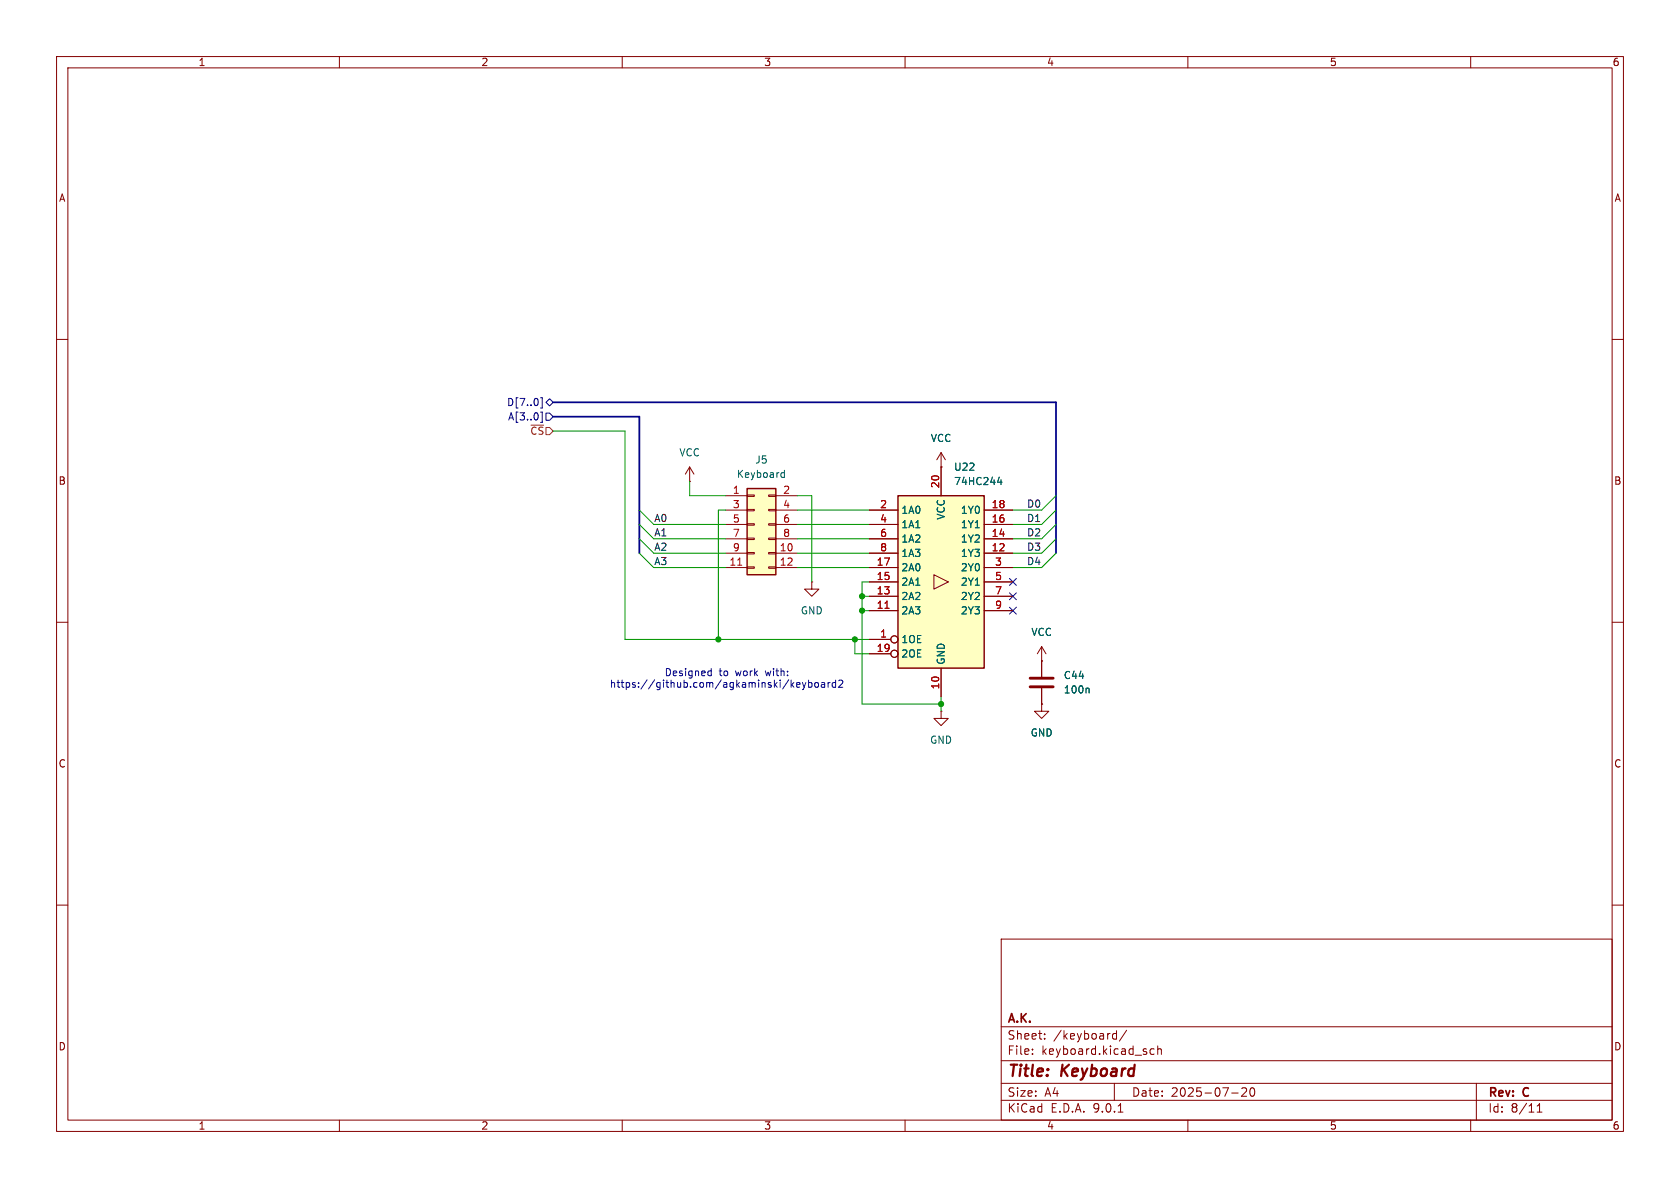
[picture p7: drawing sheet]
<svg xmlns="http://www.w3.org/2000/svg" width="297mm" height="210mm" viewBox="0 0 297 210" stroke-linecap="round" stroke-linejoin="round" font-family="sans-serif">
<g fill="none" stroke="#840000" stroke-width=".18">
<path d="M10 10h277v190h-277zM12 12h273v186h-273zM60 10v2M110 10v2M160 10v2M210 10v2M260 10v2M10 60h2M285 60h2M166.4 82.6h.1M166.4 80l-.8 1.3M166.4 80l.7 1.3"/>
<path d="M166.4 80v2.6M10 110h2M285 110h2M10 160h2M177 166h108v32h-108zM285 160h2M60 198v2M110 198v2M160 198v2M177 194.5h108M177 191.5h108M177 187.5h108"/>
<path d="M177 181.5h108M182.5 186.3v.1M182.5 185.5v.1M184.7 183.6v.1M184.7 182.8v.1M196.7 183.6l.3 .1 .4-.1M197 191.5v3M197.4 182.2v1.5M197.4 182.8l-.4-.1-.3 .1M197.7 196.6h.8M199.2 182.1l-1.3 2M204 185.5l-.4-.1-.3 .3v.4l.2 .2h.5"/>
<path d="M204.7 185.5l.2-.1 .3 .1 .1 .9M204.7 184.9v1.5M210 198v2M217.7 193.2h1.2M219.5 192.4l.6-.1 .2 .1 .1 .3-.9 1.1h.9M221.1 192.4l.2-.1a.81 .81 0 0 1 .6 .6 .81 .81 0 0 1-.3 .8l-.1 .1a.81 .81 0 0 1-.4-1.4zM260 198v2M261 191.5v6.5M271.7 196.6h.9M271.7 195.5l.5-.4v1.5"/>
</g>
<path d="M132.1 86.4h5.1v15.2h-5.1z" fill="#ffffc2"/>
<path d="M132.1 86.4h5.1v15.2h-5.1z" fill="none" stroke="#840000" stroke-width=".25"/>
<g fill="none" stroke="#840000" stroke-width=".18">
<path d="M128.3 87.6h3.8M128.3 90.2h3.8M128.3 92.7h3.8M128.3 95.3h3.8M128.3 97.8h3.8M132.1 87.5h1.2v.3h-1.2zM132.1 90h1.2v.3h-1.2zM132.1 92.6h1.2v.2h-1.2zM132.1 95.1h1.2v.3h-1.2zM132.1 97.7h1.2v.2h-1.2zM135.9 87.5h1.3v.3h-1.3zM135.9 90h1.3v.3h-1.3z"/>
<path d="M135.9 92.6h1.3v.2h-1.3zM135.9 95.1h1.3v.3h-1.3zM135.9 97.7h1.3v.2h-1.3zM137.2 87.6h3.8M137.2 90.2h3.8M137.2 92.7h3.8M137.2 95.3h3.8M137.2 97.8h3.8M128.3 100.3h3.8M132.1 100.2h1.2v.3h-1.2zM135.9 100.2h1.3v.3h-1.3zM137.2 100.3h3.8"/>
<path d="M143.5 102.9v1.2h1.3l-1.3 1.3-1.3-1.3h1.3M143.5 102.9h.1M184.1 116.8h.1M184.1 114.3l-.7 1.3M184.1 114.3l.8 1.3M184.1 114.3v5.3M184.1 124.5v1.2h1.3l-1.3 1.3-1.2-1.3h1.2M184.1 124.5h.1M184.1 121.7v2.8"/>
</g>
<path d="M130.4 99.9h.7" fill="none" stroke="#a90000" stroke-width=".18"/>
<path d="M138.2 84.3h.5M138.2 83.6h.5M138.7 83.1v1.3M192.4 121.7l.1 .1v.7" fill="none" stroke="#006464" stroke-width=".18"/>
<path d="M182.1 119.9h4.1M182.1 121.4h4.1" fill="none" stroke="#840000" stroke-width=".51"/>
<path d="M158.7 87.6h15.3v30.5h-15.3z" fill="#ffffc2"/>
<g fill="none" stroke="#840000" stroke-width=".18">
<path d="M121.9 85.1h.1M121.9 82.6l-.7 1.2M121.9 82.6l.8 1.2M121.9 82.6v2.5M153.7 90.2h5M153.7 92.7h5M153.7 95.3h5M153.7 97.8h5M166.4 82.6h.1M166.4 82.6v5M174 90.2h5.1M174 92.7h5.1"/>
<path d="M174 95.3h5.1M174 97.8h5.1M153.7 100.3h5M153.7 102.9h5M153.7 105.4h5M153.7 108h5M153.7 113h3.8M153.7 115.6h3.8M165.1 101.6l2.5 1.3-2.5 1.2zM166.4 118.1v5.1M174 100.3h5.1M174 102.9h5.1"/>
<path d="M174 105.4h5.1M174 108h5.1M184.1 116.8h.1M184.1 116.8v2.8M166.4 125.7v1.3h1.2l-1.2 1.3-1.3-1.3h1.3M166.4 125.7h.1M184.1 124.5h.1M184.1 121.7v2.8"/>
<circle cx="158.1" cy="113" r=".63"/>
<circle cx="158.1" cy="115.6" r=".63"/>
</g>
<path d="M158.7 87.6h15.3v30.5h-15.3z" fill="none" stroke="#840000" stroke-width=".25"/>
<path d="M156.5 107.5h.7" fill="none" stroke="#a90000" stroke-width=".18"/>
<path d="M176.7 84.3l-.3 .9h.7M177 84.8v.9M192.4 121.7l.1 .1v.7" fill="none" stroke="#006464" stroke-width=".18"/>
<path d="M95.6 72.8h.3v1.9h-.3M95.6 70.3h.3v1.8h-.3M96.5 73h.7l.6 .7-.6 .6h-.7zM96.5 71.1l.7-.6 .6 .6-.6 .7zM178.5 107.3l1.2 1.3M178.5 102.3l1.2 1.2M178.5 104.8l1.2 1.2M179.7 107.3l-1.2 1.3M179.7 102.3l-1.2 1.2M179.7 104.8l-1.2 1.2" fill="none" stroke="#000084" stroke-width=".18"/>
<path d="M97.8 73.7h15.2v24.1M97.8 71.1h88.9v26.7" fill="none" stroke="#000084" stroke-width=".3"/>
<g fill="none" stroke="#009600" stroke-width=".18">
<path d="M97.8 76.2h12.7v36.8h43.2M113 95.3l2.6 2.5h12.7M113 92.7l2.6 2.6h12.7M113 90.2l2.6 2.5h12.7M113 97.8l2.6 2.5h12.7M121.9 85.1v2.5h6.4M128.3 90.2h-1.3v22.8M141 97.8h12.7M141 87.6h2.5v15.3M141 95.3h12.7M141 90.2h12.7M141 92.7h12.7"/>
<path d="M186.7 95.3l-2.6 2.5h-5M186.7 92.7l-2.6 2.6h-5M186.7 87.6l-2.6 2.6h-5M186.7 90.2l-2.6 2.5h-5M186.7 97.8l-2.6 2.5h-5M141 100.3h12.7M151.1 113v2.6h2.6M152.4 105.4h1.3M152.4 108h1.3M153.7 102.9h-1.3v21.6h14M166.4 123.2v2.5"/>
</g>
<g fill="none" stroke="#0000c2" stroke-width=".18">
<path d="M125.4 118.6l.3 .1M125.7 118.2v1.2M125.7 119.4h-.3M140 121l.3 .5M140.3 120.6l-.4 .5M140.8 121.1l.6-.2v-.2l-.4-.1-.2 .2 .1 .6h.5M141.9 120.6l.3 .9M142.2 121.5l-.3 .4M142.5 120.6l-.3 .9M142.9 120.7l.4-.1 .3 .3-.2 .5h-.5M142.9 120.2v1.3M144.2 120.7l.3-.1 .2 .3v.4l-.2 .2-.3-.1-.2-.1z"/>
<path d="M145.2 120.7h.5l.1 .8M145.8 120.9l-.4 .1-.2 .2 .2 .3 .4-.1M146.4 120.6v.9M146.8 120.6l-.4 .3M147.7 120.7l-.3-.1-.3 .3 .1 .5h.5M147.7 120.2v1.3M148.3 120.3l.5-.1 .2 .4-.8 .9h.8"/>
</g>
<g fill="#009600" stroke="#009600" stroke-width=".18">
<circle cx="166.4" cy="124.5" r=".46"/>
<circle cx="152.4" cy="108" r=".46"/>
<circle cx="152.4" cy="105.4" r=".46"/>
<circle cx="151.1" cy="113" r=".46"/>
<circle cx="127" cy="113" r=".46"/>
</g>
<g font-size="2.8" fill="#840000">
<text x="178" y="190.9">Title:</text>
<text x="187.7" y="190.9">Keyboard</text>
</g>
<g font-size="2.1" fill="#840000">
<text x="178" y="184">Sheet:</text>
<text x="178" y="181.2">A.K.</text>
<text x="186.2" y="184">/keyboard/</text>
<text x="178" y="186.7">File:</text>
<text x="184.1" y="186.7">keyboard.kicad_sch</text>
<text x="178" y="196.9">KiCad</text>
<text x="178" y="194.1">Size:</text>
<text x="184.7" y="194.1">A4</text>
<text x="185.7" y="196.9">E.D.A.</text>
<text x="193.3" y="196.9">9.0.1</text>
<text x="200" y="194.1">Date:</text>
<text x="207" y="194.1">2025-07-20</text>
<text x="263" y="194.3">Rev:</text>
<text x="263" y="196.9">Id:</text>
<text x="267.1" y="196.9">8/11</text>
<text x="269.4" y="194.3">C</text>
</g>
<g font-size="1.8" fill="#840000">
<text x="35" y="11.9">1</text>
<text x="85" y="11.9">2</text>
<text x="135" y="11.9">3</text>
<text x="185" y="11.9">4</text>
<text x="235" y="11.9">5</text>
<text x="285" y="11.9">6</text>
<text x="10.3" y="35.9">A</text>
<text x="285.3" y="35.9">A</text>
<text x="10.3" y="85.9">B</text>
<text x="285.3" y="85.9">B</text>
<text x="10.3" y="135.9">C</text>
<text x="285.3" y="135.9">C</text>
<text x="10.3" y="185.9">D</text>
<text x="285.3" y="185.9">D</text>
<text x="35" y="199.9">1</text>
<text x="85" y="199.9">2</text>
<text x="135" y="199.9">3</text>
<text x="185" y="199.9">4</text>
<text x="235" y="199.9">5</text>
<text x="285" y="199.9">6</text>
</g>
<g font-size="1.8" fill="#000084">
<text x="89.5" y="72">D[7..0]</text>
<text x="89.7" y="74.5">A[3..0]</text>
</g>
<text font-size="1.8" fill="#725600" x="93.6" y="77.1">~{CS}</text>
<g font-size="1.8" fill="#006464">
<text x="120" y="80.9">VCC</text>
<text x="133.4" y="82.1">J5</text>
<text x="164.5" y="78.3">VCC</text>
<text x="168.6" y="83.4">U22</text>
<text x="130.2" y="84.7">Keyboard</text>
<text x="168.6" y="86">74HC244</text>
<text x="159.3" y="91">1A0</text>
<text x="159.3" y="93.6">1A1</text>
<text x="167.2" y="92" transform="rotate(-90 167.2 92)">VCC</text>
<text x="169.8" y="91">1Y0</text>
<text x="169.8" y="93.6">1Y1</text>
<text x="159.3" y="96.1">1A2</text>
<text x="159.3" y="98.7">1A3</text>
<text x="159.3" y="101.2">2A0</text>
<text x="169.8" y="96.1">1Y2</text>
<text x="169.8" y="98.7">1Y3</text>
<text x="169.8" y="101.2">2Y0</text>
<text x="159.3" y="103.7">2A1</text>
<text x="159.3" y="106.3">2A2</text>
<text x="169.8" y="103.7">2Y1</text>
<text x="169.8" y="106.3">2Y2</text>
<text x="141.5" y="108.8">GND</text>
<text x="159.3" y="108.8">2A3</text>
<text x="159.3" y="113.9">1OE</text>
<text x="169.8" y="108.8">2Y3</text>
<text x="182.2" y="112.6">VCC</text>
<text x="159.3" y="116.4">2OE</text>
<text x="167.2" y="117.6" transform="rotate(-90 167.2 117.6)">GND</text>
<text x="188" y="122.8">100n</text>
<text x="188" y="120.2">C44</text>
<text x="164.3" y="131.7">GND</text>
<text x="182.1" y="130.4">GND</text>
</g>
<g font-size="1.8" fill="#a90000">
<text x="129.5" y="87.4">1</text>
<text x="129.5" y="89.9">3</text>
<text x="138.4" y="87.4">2</text>
<text x="138.4" y="89.9">4</text>
<text x="155.5" y="89.9">2</text>
<text x="166.1" y="86.4" transform="rotate(-90 166.1 86.4)">20</text>
<text x="175.2" y="89.9">18</text>
<text x="129.5" y="92.5">5</text>
<text x="129.5" y="95">7</text>
<text x="138.4" y="92.5">6</text>
<text x="138.4" y="95">8</text>
<text x="155.5" y="92.5">4</text>
<text x="155.5" y="95">6</text>
<text x="175.2" y="92.5">16</text>
<text x="175.2" y="95">14</text>
<text x="128.9" y="100.1">11</text>
<text x="129.5" y="97.5">9</text>
<text x="137.8" y="97.5">10</text>
<text x="137.8" y="100.1">12</text>
<text x="154.9" y="100.1">17</text>
<text x="155.5" y="97.5">8</text>
<text x="175.2" y="97.5">12</text>
<text x="175.8" y="100.1">3</text>
<text x="154.9" y="102.6">15</text>
<text x="154.9" y="105.2">13</text>
<text x="154.9" y="107.7">11</text>
<text x="175.8" y="102.6">5</text>
<text x="175.8" y="105.2">7</text>
<text x="175.8" y="107.7">9</text>
<text x="155.5" y="112.8">1</text>
<text x="154.9" y="115.3">19</text>
<text x="166.1" y="122" transform="rotate(-90 166.1 122)">10</text>
</g>
<g font-size="1.8" fill="#0f0f0f">
<text x="181.5" y="89.8">D0</text>
<text x="115.6" y="92.4">A0</text>
<text x="115.6" y="94.9">A1</text>
<text x="181.5" y="92.4">D1</text>
<text x="181.5" y="94.9">D2</text>
<text x="115.6" y="100">A3</text>
<text x="115.6" y="97.4">A2</text>
<text x="181.5" y="97.4">D3</text>
<text x="181.5" y="100">D4</text>
</g>
<g font-size="1.8" fill="#0000c2">
<text x="117.4" y="119.7">Designed</text>
<text x="127.1" y="119.7">to</text>
<text x="130.2" y="119.7">work</text>
<text x="135.6" y="119.7">with:</text>
<text x="107.7" y="121.8">https://github.com/agkaminski/keyboard2</text>
</g>
</svg>
